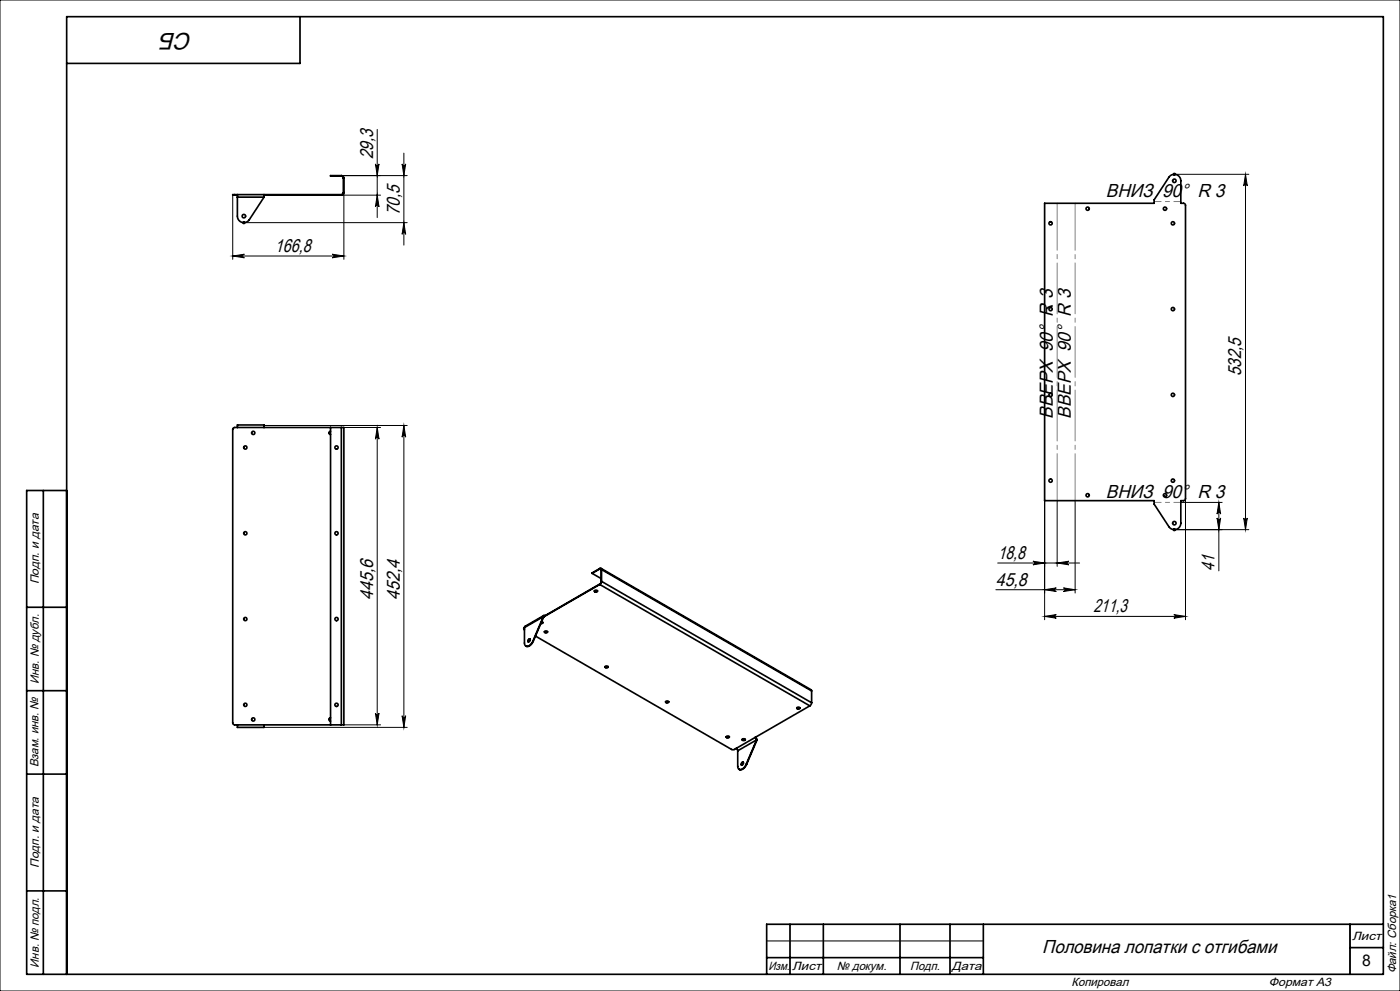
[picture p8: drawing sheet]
<svg xmlns="http://www.w3.org/2000/svg" width="420mm" height="297mm" viewBox="0 0 420 297" stroke-linecap="round" stroke-linejoin="round" font-family="sans-serif">
<g fill="none" stroke="#000" stroke-width=".3">
<path d="M0 0h420v297h-420zM113.2 38.8v26.4M69.8 58.3v19.4M101.5 52.6h20.7M102.4 58.5h11.8M103.2 57.7v20M112.6 49.1a.54 .54 0 0 0 .6 .5 .54 .54 0 0 0 .5-.5l-.5 3.5zM113.2 58.5l.5 3.5a.54 .54 0 0 0-.5-.5 .54 .54 0 0 0-.6 .5zM120.6 49.1a.54 .54 0 0 0 .6 .5 .54 .54 0 0 0 .5-.5l-.5 3.5zM121.2 45.9v27.6M352.3 52.2h22.3M373.6 52.2v106.5"/>
<path d="M373.6 52.2l.6 3.5a.54 .54 0 0 0-.6-.5 .54 .54 0 0 0-.5 .5zM69.8 76.7l3.5-.5a.54 .54 0 0 0-.5 .5 .54 .54 0 0 0 .5 .6zM69.8 76.7h33.4M73.2 66.7h49M99.7 76.2l3.5 .5-3.5 .6a.54 .54 0 0 0 .5-.6 .54 .54 0 0 0-.5-.5zM121.2 66.7l.5 3.5a.54 .54 0 0 0-.5-.5 .54 .54 0 0 0-.6 .5zM79.2 127.5h43M103.2 128.1h11M113.2 128.1v89.1M113.2 128.1l.5 3.5a.54 .54 0 0 0-.5-.5 .54 .54 0 0 0-.6 .5zM121.2 127.5v90.5M121.2 127.5l.5 3.5a.54 .54 0 0 0-.5-.5 .54 .54 0 0 0-.6 .5z"/>
<path d="M313.4 150.1v35.6M317.1 150.1v19.6M322.5 150.1v27.6M352.3 158.7h22.3M354.3 150.6h12.3M355.6 149.5v36.2M365.1 155.2a.54 .54 0 0 0 .5 .5 .54 .54 0 0 0 .6-.5l-.6 3.5zM365.6 150.6v20.5M365.6 150.6l.6 3.5a.54 .54 0 0 0-.6-.5 .54 .54 0 0 0-.5 .5zM373.1 155.2a.54 .54 0 0 0 .5 .5 .54 .54 0 0 0 .6-.5l-.6 3.5zM298.8 176.7h23.7M299.3 168.7h24.6"/>
<path d="M309.9 168.2l3.5 .5-3.5 .6a.54 .54 0 0 0 .5-.6 .54 .54 0 0 0-.5-.5zM313.4 176.7l3.5-.5a.54 .54 0 0 0-.5 .5 .54 .54 0 0 0 .5 .6zM317.1 168.7l3.5-.5a.54 .54 0 0 0-.5 .5 .54 .54 0 0 0 .5 .6zM319 176.2l3.5 .5-3.5 .6a.54 .54 0 0 0 .5-.6 .54 .54 0 0 0-.5-.5zM313.4 184.7h42.2M313.4 184.7l3.5-.5a.54 .54 0 0 0-.5 .5 .54 .54 0 0 0 .5 .6zM352.1 184.2l3.5 .5-3.5 .6a.54 .54 0 0 0 .6-.6 .54 .54 0 0 0-.6-.5zM79.2 218h43M103.2 217.2h11M112.6 213.7a.54 .54 0 0 0 .6 .5 .54 .54 0 0 0 .5-.5l-.5 3.5zM120.6 214.5a.54 .54 0 0 0 .6 .5 .54 .54 0 0 0 .5-.5l-.5 3.5zM405 277v15"/>
<path d="M230 282h65"/>
</g>
<path d="M351.8 52.2h1M351.9 51.9l.8 .7M352.3 51.7v1M352.7 51.9l-.8 .7M72.7 66.7h1M72.8 66.4l.7 .7M73.2 66.2v1M73.5 66.4l-.7 .7M351.8 158.7h1M351.9 158.4l.8 .7M352.3 158.2v1M352.7 158.4l-.8 .7" fill="none" stroke="#000" stroke-width=".35"/>
<g fill="none" stroke="#000" stroke-width=".5">
<path d="M90 5v14h-70M70.4 58.3h-.6v.2h.6M70.4 58.3h32M70.4 58.3v.2M70.4 58.5h.8M71.2 58.3v.8M71.2 59.1v5.7a1.95 1.95 0 0 0 1.4 1.8 1.95 1.95 0 0 0 2.2-.8l4.4-6.7M71.2 59.1h8M79.2 58.3v.8M79.2 58.5h23.2M102.4 52.6l.5 .2 .3 .6M102.4 52.8l.4 .2 .2 .4"/>
<path d="M102.4 52.6h-3.2v.2h3.2M102.4 52.6v.2M102.4 58.3v.2M103 57.7l-.2 .5-.4 .1M103 53.4h.2M103 57.7h.2M103 53.4v4.3M103.2 57.7l-.3 .6-.5 .2M103.2 53.4v4.3M313.4 60.9h32.8v-1l4.5-6.8a1.95 1.95 0 0 1 2.2-.8 1.95 1.95 0 0 1 1.3 1.9v6.7l1.1 .1 .3 .5v87.9l-.3 .6h-1.1v6.8a1.95 1.95 0 0 1-1.3 1.9 1.95 1.95 0 0 1-2.2-.8l-4.5-6.8v-1.1h-32.8zM71.2 128.1v-.7h8v.7M99.2 129.2a.49 .49 0 0 0-.5 .5 .49 .49 0 0 0 .5 .5"/>
<path d="M99.2 128.1v89.1M102.4 128.1h.8v89.1h-.8M102.4 128.1h-32l-.4 .2-.2 .4 .1 88.2 .5 .3h32M102.4 128.1v89.1M13 147v145M20 147h-12v145h407v-287h-395v287M177.6 171.8l2.8 1.6M178.3 177.1l.5 .2 .5-.2M178.3 177a.43 .43 0 0 1 .6-.2 .43 .43 0 0 1 .2 .5l-.5 .1zM179.9 170.4l.4-.1 .2 .4M179.9 170.5h.3l.2 .3M179.9 175.2l63 36.3"/>
<path d="M179.9 170.4v.1M179.9 175v.2M179.9 175.2l-16.8 9.7M179.9 175l-16.4 9.5M179.9 170.5l.5 .3M179.9 170.5l-2.3 1.3M179.9 170.4l-2.3 1.4M180.3 170.3l63 36.4 .2 .4M180.4 174.3l-.5 .7M180.4 170.8v3.5M180.5 174.2l-.6 1M180.5 174.2l63 36.4"/>
<path d="M180.5 174.2l-.1 .1M180.5 170.7v3.5M180.5 170.7l63 36.4M180.5 170.7l-.1 .1M8 182h12M157.3 188.2l-.2 .3 .2 .2M157.3 188.1l-.2 .4M157.3 188.1v.1M157.3 188.1v4.6a.98 .98 0 0 0 .8 1 .98 .98 0 0 0 1.1-.6l.7-1M157.3 188.2h.1M157.3 188.1h.1M158.6 191.6l.1-.1a.42 .42 0 0 1 .3 .6 .42 .42 0 0 1-.6 .1z"/>
<path d="M159 191.5a.67 .67 0 0 0-.5 .9M159.9 192.1l.1 .1M160 192.2a1.77 1.77 0 0 1-2.3 1.4M160.6 190.6l59.1 34.1 .6-.1 22.6-13.1M162.5 186.3l.3 .4-.6 .2M162.9 186.6l-.6 .2M163 184.8l-5.7 3.3M163 184.8l-3.1 7.3M163 184.8l.1 .1M163.1 184.9l-3.1 7.3M163.2 184.5l-5.7 3.2-.2 .4M163.3 189.3l.5 .2 .5-.2"/>
<path d="M163.3 189.3a.43 .43 0 0 1 .6-.2 .43 .43 0 0 1 .2 .5h-.5zM163.5 184.5h-.3l-.2 .3M163.5 184.5l-.4 .4M181.5 199.8l.5 .2 .5-.2M181.5 199.8a.43 .43 0 0 1 .6-.2 .43 .43 0 0 1 .2 .5h-.7zM8 207h12M71.2 217.2v.8h8v-.8M99.2 215.1a.49 .49 0 0 0-.5 .5 .49 .49 0 0 0 .5 .5M199.7 210.3l.5 .2 .4-.2M199.7 210.3a.43 .43 0 0 1 .5-.3 .43 .43 0 0 1 .3 .6h-.5zM239 212.1l.5 .3 .5-.3M239.1 212.1a.43 .43 0 0 1 .5-.2 .43 .43 0 0 1 .3 .5l-.6 .1z"/>
<path d="M243.5 210.6l-.6 .9M243.5 207.1v3.5M8 232h12M217.9 220.8l.4 .2 .5-.2M217.9 220.7a.43 .43 0 0 1 .5-.2 .43 .43 0 0 1 .3 .6h-.6zM220.9 224.3l.4 .7M221.3 225v4.7a.98 .98 0 0 0 .8 1 .98 .98 0 0 0 1.1-.7l.6-.9M222.6 228.5l.2-.1a.47 .47 0 0 1 .2 .6 .47 .47 0 0 1-.7 .2zM222.6 221.6l.5 .2 .5-.2M222.7 221.6a.43 .43 0 0 1 .5-.2 .43 .43 0 0 1 .3 .5h-.6zM223 228.5a.66 .66 0 0 0-.5 .8M223.8 229.1h.2"/>
<path d="M224 229.1a1.77 1.77 0 0 1-2.3 1.5M226.5 221l.5 .7M226.7 221l.4 .8M227 221.7l.1 .1M227 221.7l-5.7 3.3M227 221.7l-3.2 7.4M227.1 221.8l-3.1 7.3M8 267h12M237 277v15M247 277v15M270 277v15M285 277v15"/>
<path d="M295 277v15M405 277v15M415 277h-185v15M230 287h65M405 284h10"/>
<circle cx="352.3" cy="54.2" r=".52"/>
<circle cx="73.2" cy="64.8" r=".52"/>
<circle cx="315.2" cy="66.9" r=".49"/>
<circle cx="326.3" cy="62.5" r=".49"/>
<circle cx="349.5" cy="62.5" r=".49"/>
<circle cx="351.9" cy="66.9" r=".49"/>
<circle cx="315.2" cy="92.6" r=".49"/>
<circle cx="351.9" cy="92.6" r=".49"/>
<circle cx="315.2" cy="118.3" r=".49"/>
<circle cx="351.9" cy="118.3" r=".49"/>
<circle cx="73.6" cy="134.1" r=".49"/>
<circle cx="76" cy="129.7" r=".49"/>
<circle cx="101" cy="134.1" r=".49"/>
<circle cx="73.6" cy="159.8" r=".49"/>
<circle cx="101" cy="159.8" r=".49"/>
<circle cx="315.2" cy="144" r=".49"/>
<circle cx="326.3" cy="148.4" r=".49"/>
<circle cx="349.5" cy="148.4" r=".49"/>
<circle cx="351.9" cy="144" r=".49"/>
<circle cx="352.3" cy="156.8" r=".52"/>
<circle cx="73.6" cy="185.5" r=".49"/>
<circle cx="101" cy="185.5" r=".49"/>
<circle cx="73.6" cy="211.2" r=".49"/>
<circle cx="76" cy="215.6" r=".49"/>
<circle cx="101" cy="211.2" r=".49"/>
</g>
<path d="M317.1 150v-89.1M322.5 150v-89.1" fill="none" stroke="#808080" stroke-width=".3" stroke-dasharray="15.2 1.3 1.3 1.3" stroke-dashoffset="1.2"/>
<path d="M346.2 60.4h8M354.2 150.6h-8" fill="none" stroke="#808080" stroke-width=".3" stroke-dasharray="15.2 1.3 1.3 1.3" stroke-dashoffset="13.1"/>
<g fill="#000">
<path d="M373.6 52.2l.6 3.5a.54 .54 0 0 0-.6-.5 .54 .54 0 0 0-.5 .5zM373.1 155.2a.54 .54 0 0 0 .5 .5 .54 .54 0 0 0 .6-.5l-.6 3.5z"/>
<path d="M99.7 76.2l3.5 .5-3.5 .6a.54 .54 0 0 0 .5-.6 .54 .54 0 0 0-.5-.5zM69.8 76.7l3.5-.5a.54 .54 0 0 0-.5 .5 .54 .54 0 0 0 .5 .6zM319 176.2l3.5 .5-3.5 .6a.54 .54 0 0 0 .5-.6 .54 .54 0 0 0-.5-.5zM313.4 176.7l3.5-.5a.54 .54 0 0 0-.5 .5 .54 .54 0 0 0 .5 .6z"/>
<path d="M113.2 58.5l.5 3.5a.54 .54 0 0 0-.5-.5 .54 .54 0 0 0-.6 .5zM112.6 49.1a.54 .54 0 0 0 .6 .5 .54 .54 0 0 0 .5-.5l-.5 3.5z"/>
<path d="M121.2 66.7l.5 3.5a.54 .54 0 0 0-.5-.5 .54 .54 0 0 0-.6 .5zM120.6 49.1a.54 .54 0 0 0 .6 .5 .54 .54 0 0 0 .5-.5l-.5 3.5z"/>
<path d="M365.1 155.2a.54 .54 0 0 0 .5 .5 .54 .54 0 0 0 .6-.5l-.6 3.5zM365.6 150.6l.6 3.5a.54 .54 0 0 0-.6-.5 .54 .54 0 0 0-.5 .5z"/>
<path d="M313.4 184.7l3.5-.5a.54 .54 0 0 0-.5 .5 .54 .54 0 0 0 .5 .6zM352.1 184.2l3.5 .5-3.5 .6a.54 .54 0 0 0 .6-.6 .54 .54 0 0 0-.6-.5zM309.9 168.2l3.5 .5-3.5 .6a.54 .54 0 0 0 .5-.6 .54 .54 0 0 0-.5-.5zM317.1 168.7l3.5-.5a.54 .54 0 0 0-.5 .5 .54 .54 0 0 0 .5 .6z"/>
<path d="M112.6 213.7a.54 .54 0 0 0 .6 .5 .54 .54 0 0 0 .5-.5l-.5 3.5zM113.2 128.1l.5 3.5a.54 .54 0 0 0-.5-.5 .54 .54 0 0 0-.6 .5z"/>
<path d="M120.6 214.5a.54 .54 0 0 0 .6 .5 .54 .54 0 0 0 .5-.5l-.5 3.5zM121.2 127.5l.5 3.5a.54 .54 0 0 0-.5-.5 .54 .54 0 0 0-.6 .5z"/>
</g>
<text font-size="7.1" x="57.8" y="9.8" transform="rotate(-180 57.8 9.8)">СБ</text>
<g font-size="5.6">
<text x="111.9" y="47.7" transform="rotate(-90 111.9 47.7)">29,3</text>
<text x="331.8" y="59.2">ВНИЗ 90° R 3</text>
<text x="119.9" y="64.5" transform="rotate(-90 119.9 64.5)">70,5</text>
<text x="82.5" y="75.5">166,8</text>
<text x="372.4" y="112.8" transform="rotate(-90 372.4 112.8)">532,5</text>
<text x="315.9" y="125.5" transform="rotate(-90 315.9 125.5)">ВВЕРХ 90° R 3</text>
<text x="321.2" y="125.5" transform="rotate(-90 321.2 125.5)">ВВЕРХ 90° R 3</text>
<text x="331.8" y="149.4">ВНИЗ 90° R 3</text>
<text x="299.3" y="167.5">18,8</text>
<text x="364.4" y="171.1" transform="rotate(-90 364.4 171.1)">41</text>
<text x="111.9" y="179.9" transform="rotate(-90 111.9 179.9)">445,6</text>
<text x="119.9" y="179.9" transform="rotate(-90 119.9 179.9)">452,4</text>
<text x="298.8" y="175.5">45,8</text>
<text x="328.1" y="183.5">211,3</text>
<text x="312.7" y="285.5">Половина лопатки с отгибами</text>
</g>
<text font-size="4.8" x="408.7" y="289.6">8</text>
<g font-size="3.6">
<text x="11.6" y="175.1" transform="rotate(-90 11.6 175.1)">Подп. и дата</text>
<text x="11.6" y="205" transform="rotate(-90 11.6 205)">Инв. № дубл.</text>
<text x="11.6" y="230" transform="rotate(-90 11.6 230)">Взам. инв. №</text>
<text x="11.6" y="260.1" transform="rotate(-90 11.6 260.1)">Подп. и дата</text>
<text x="405.6" y="281.6">Лист</text>
<text x="11.6" y="290" transform="rotate(-90 11.6 290)">Инв. № подл.</text>
<text x="230.5" y="290.6">Изм.</text>
<text x="237.7" y="290.6">Лист</text>
<text x="251" y="290.6">№ докум.</text>
<text x="273" y="290.6">Подп.</text>
<text x="285.5" y="290.6">Дата</text>
<text x="418.9" y="291.7" transform="rotate(-90 418.9 291.7)">Файл: Сборка1</text>
<text x="321.5" y="295.6">Копировал</text>
<text x="380.7" y="295.6">Формат А3</text>
</g>
</svg>
